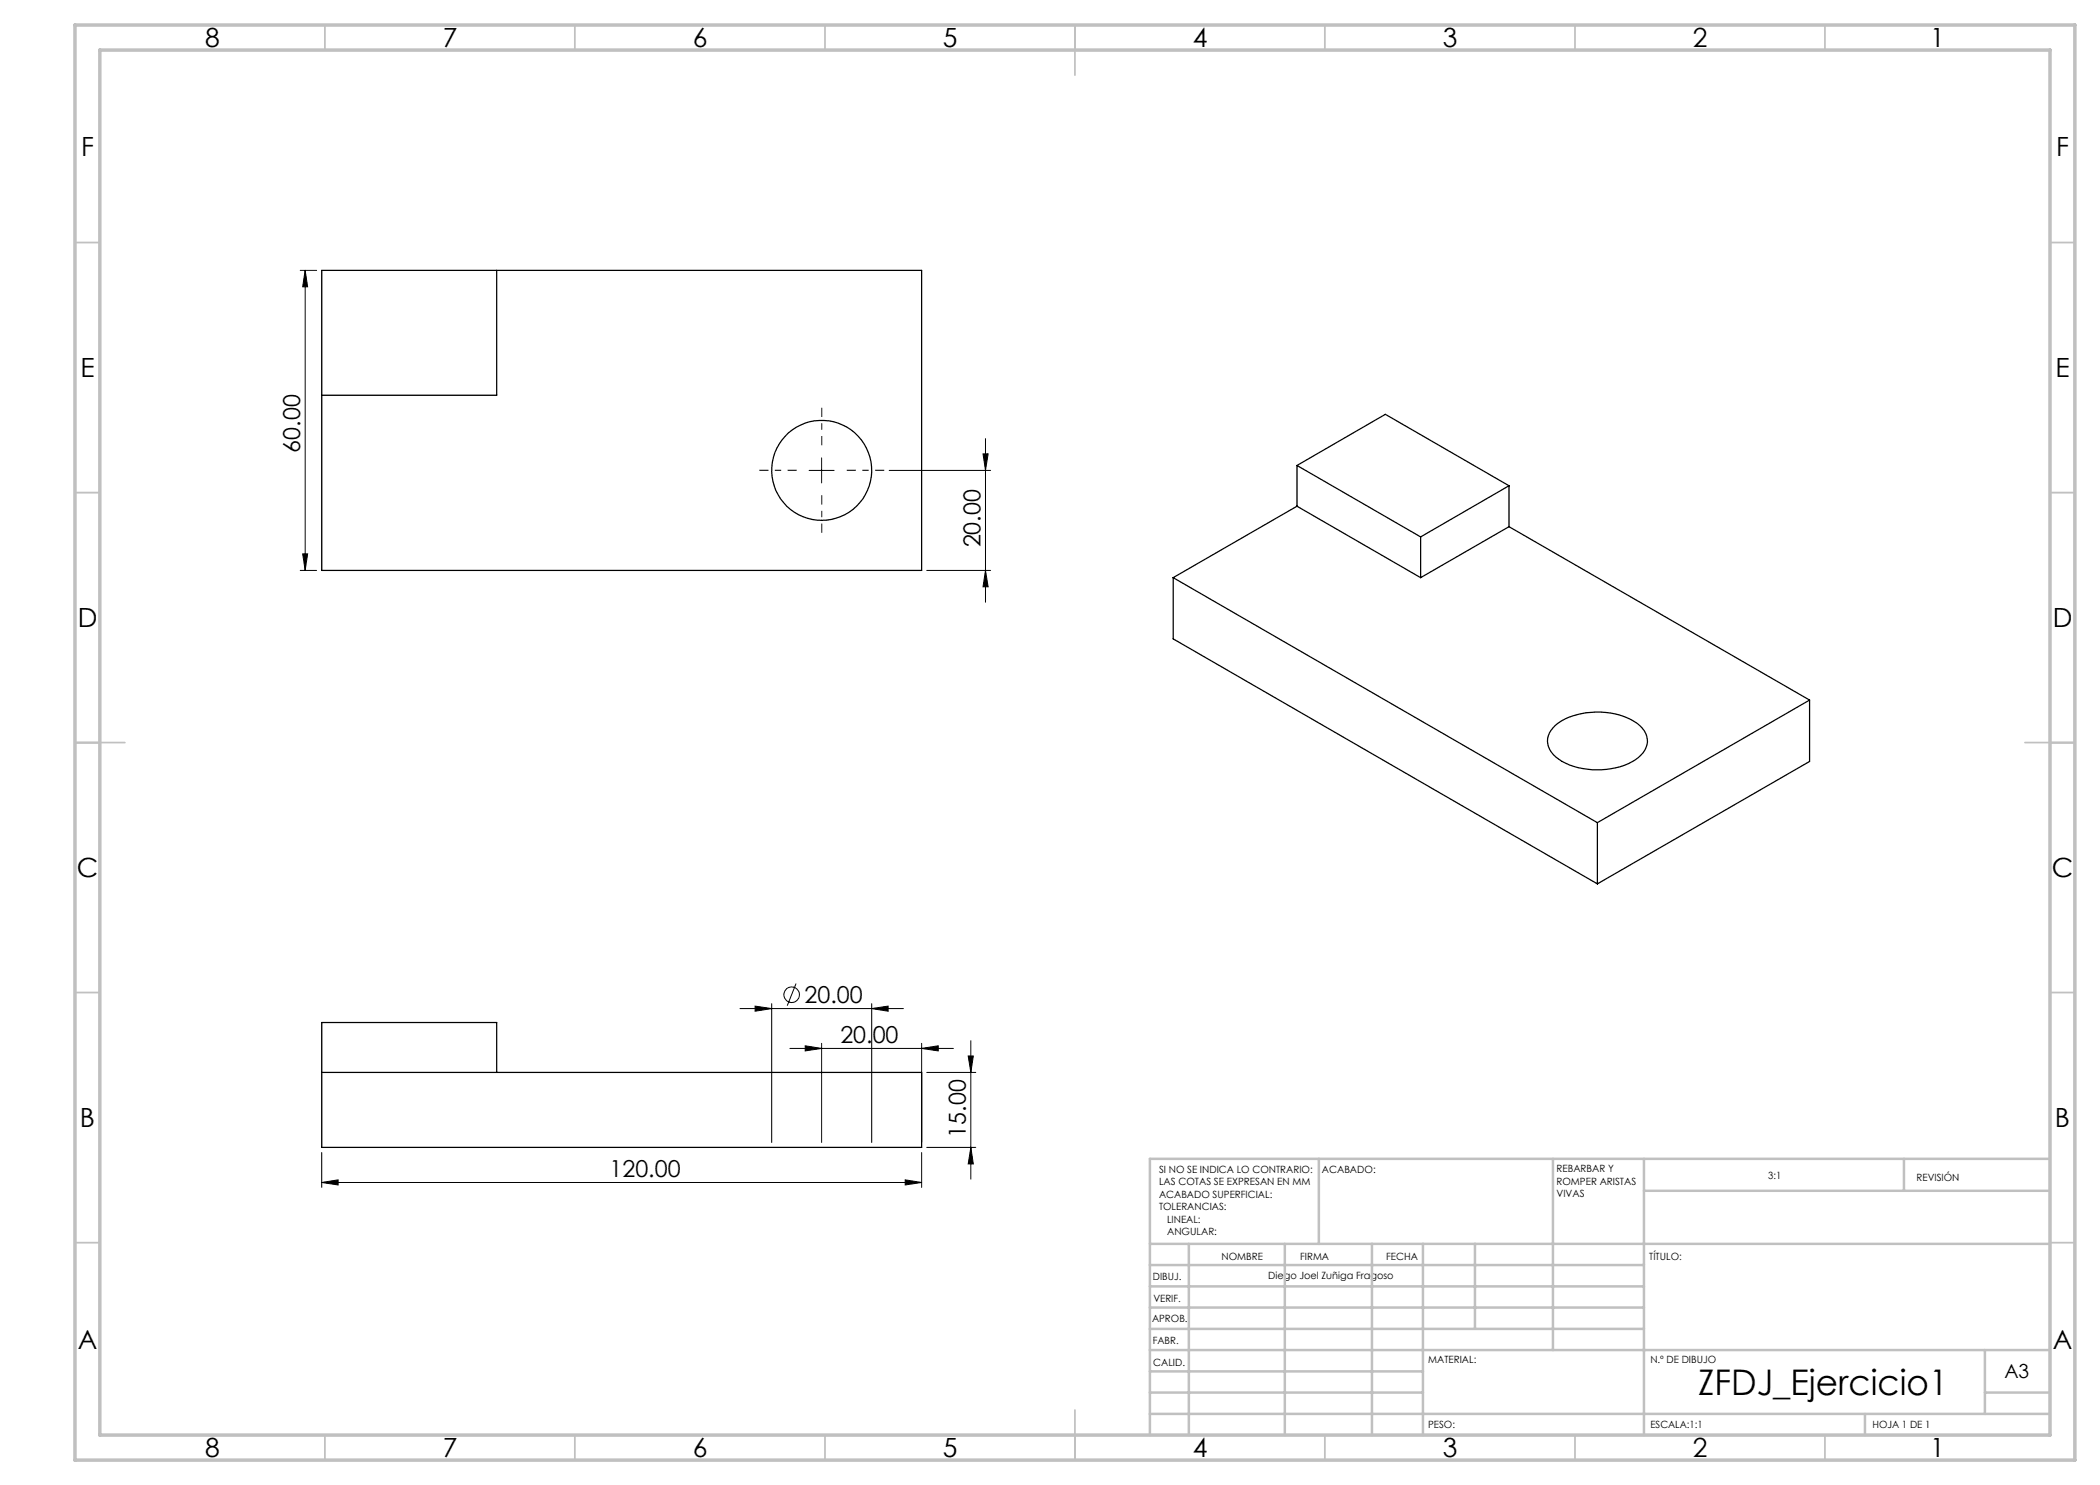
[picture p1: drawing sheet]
<svg xmlns="http://www.w3.org/2000/svg" width="420mm" height="297mm" viewBox="0 0 420 297" stroke-linecap="round" stroke-linejoin="round" font-family="sans-serif">
<g fill="none" stroke="#000" stroke-width=".25">
<path d="M64.3 54.1h120v60h-120zM99.3 54.1v25h-35M259.4 93.1v8.1M259.4 93.1l24.7 14.3M259.4 93.1l17.7-10.2 24.7 14.3M301.8 97.2l-17.7 10.2M301.8 97.2v8.1M234.6 115.5l84.9 49M234.6 115.5v12.3l84.9 49M259.4 101.2l-24.8 14.3M259.4 101.2l24.7 14.3M284.1 107.4v8.1"/>
<path d="M301.8 105.3l60.1 34.7M301.8 105.3l-17.7 10.2M311 145.1a14.2 14.2 0 0 1 11-2.5 10 10 0 0 1 6.9 3.6 3.9 3.9 0 0 1-1.2 5.3 14.4 14.4 0 0 1-11.2 2.2 9.1 9.1 0 0 1-6.5-3.8 3.8 3.8 0 0 1 1-4.8zM361.9 140l-42.4 24.5M361.9 140v12.3l-42.4 24.5M319.5 164.5v12.3M64.3 214.5h120v15h-120v-25h35v10"/>
<circle cx="164.3" cy="94.1" r="10"/>
</g>
<g fill="none" stroke="#000" stroke-width=".2">
<path d="M60 54.1h3.3M61 54.1l.5 3.3h-1zM61 54.1v60M161.8 94.1h5M164.3 91.6v5M177.8 94.1h20.3M196.6 90.8h1l-.5 3.3zM197.1 87.7v32.7M60 114.1h3.3M60.5 110.8h1l-.5 3.3zM185.3 114.1h12.8M197.1 114.1l.5 3.3h-1z"/>
<path d="M159.2 196.7l-1.8 4.5M148 201.7h32.7M151 201.2l3.3 .5-3.3 .5zM154.3 200.7v27.8M158 209.7h32.7M161 209.2l3.3 .5-3.3 .5zM164.3 208.7v19.8M174.3 201.7l3.3-.5v1zM174.3 200.7v27.8M184.3 209.7l3.3-.5v1zM184.3 208.7v19.8M185.3 214.5h9.9"/>
<path d="M193.6 211.2h1.1l-.5 3.3zM194.2 208.1v27.7M64.3 236.5l3.3-.5v1zM64.3 230.5v7M64.3 236.5h120M181 236l3.3 .5-3.3 .5zM184.3 230.5v7M185.3 229.5h9.9M194.2 229.5l.5 3.3h-1.1z"/>
<circle cx="158.3" cy="198.9" r="1.56"/>
</g>
<path d="M159.4 94.1h-7.5M164.4 89.1v-7.5M164.4 99.1v7.5M169.4 94.1h7.5" fill="none" stroke="#000" stroke-width=".2" stroke-dasharray="15.2 1.3 1.3 1.3" stroke-dashoffset="13.4" stroke-linecap="butt"/>
<g fill="none" stroke="#c0c0c0" stroke-width=".35">
<path d="M65 5v5M115 5v5M165 5v5M215 5v10M265 5v5M315 5v5M365 5v5M15 48.5h5M410 48.5h5M15 98.5h5M410 98.5h5M15 148.5h10"/>
<path d="M405 148.5h10M15 198.5h5M410 198.5h5M15 248.5h5M410 248.5h5M65 287v5M115 287v5M165 287v5M215 282v10M265 287v5M315 287v5M365 287v5"/>
</g>
<g fill="none" stroke="#c0c0c0" stroke-width=".5">
<path d="M263.8 231.8v17M310.6 231.8v38.2M328.8 231.8v55.2M328.8 238.2h81.2M380.8 231.8v6.4M410 231.8h-180v55.2M230 248.8h180M230 257.3h98.8M230 253h98.8M237.8 248.8v38.2M257 248.8v38.2M274.4 248.8v38.2"/>
<path d="M284.6 248.8v38.2M295 248.8v17M230 265.8h98.8M230 261.5h98.8M230 278.5h54.6M230 274.3h54.6M230 270h180M397 278.5h13M397 270v12.8M230 282.8h180M373 282.8v4.2"/>
</g>
<path d="M15 5h400v287h-400zM20 10h390v277h-390z" fill="none" stroke="#c0c0c0" stroke-width=".7"/>
<g fill="#000">
<path d="M61 54.1l.5 3.3h-1zM60.5 110.8h1l-.5 3.3zM196.6 90.8h1l-.5 3.3zM197.1 114.1l.5 3.3h-1z"/>
<path d="M174.3 201.7l3.3-.5v1zM151 201.2l3.3 .5-3.3 .5z"/>
<path d="M64.3 236.5l3.3-.5v1zM181 236l3.3 .5-3.3 .5zM161 209.2l3.3 .5-3.3 .5zM184.3 209.7l3.3-.5v1z"/>
<path d="M194.2 229.5l.5 3.3h-1.1zM193.6 211.2h1.1l-.5 3.3z"/>
</g>
<text font-size="7.1" x="339.6" y="279">ZFDJ_Ejercicio1</text>
<g font-size="5.3">
<text x="41" y="9.5">8</text>
<text x="88.5" y="9.5">7</text>
<text x="138.5" y="9.5">6</text>
<text x="188.5" y="9.5">5</text>
<text x="238.5" y="9.5">4</text>
<text x="288.5" y="9.5">3</text>
<text x="338.5" y="9.5">2</text>
<text x="386" y="9.5">1</text>
<text x="16.2" y="31.2">F</text>
<text x="411.2" y="31.2">F</text>
<text x="16.1" y="75.5">E</text>
<text x="411.1" y="75.5">E</text>
<text x="15.5" y="125.5">D</text>
<text x="410.5" y="125.5">D</text>
<text x="15.4" y="175.5">C</text>
<text x="410.4" y="175.5">C</text>
<text x="16" y="225.5">B</text>
<text x="411" y="225.5">B</text>
<text x="15.5" y="269.7">A</text>
<text x="410.5" y="269.7">A</text>
<text x="41" y="291.5">8</text>
<text x="88.5" y="291.5">7</text>
<text x="138.5" y="291.5">6</text>
<text x="188.5" y="291.5">5</text>
<text x="238.5" y="291.5">4</text>
<text x="288.5" y="291.5">3</text>
<text x="338.5" y="291.5">2</text>
<text x="386" y="291.5">1</text>
</g>
<g font-size="4.7">
<text x="60" y="90.5" transform="rotate(-90 60 90.5)">60.00</text>
<text x="196.1" y="109.5" transform="rotate(-90 196.1 109.5)">20.00</text>
<text x="160.9" y="200.6">20.00</text>
<text x="168.1" y="208.6">20.00</text>
<text x="193.2" y="227.5" transform="rotate(-90 193.2 227.5)">15.00</text>
<text x="121.9" y="235.5">120.00</text>
</g>
<text font-size="3.9" x="400.9" y="275.5">A3</text>
<g font-size="2">
<text x="231.8" y="234.6">SI NO SE INDICA LO CONTRARIO:</text>
<text x="231.8" y="237.1">LAS COTAS SE EXPRESAN EN MM</text>
<text x="231.8" y="239.6">ACABADO SUPERFICIAL:</text>
<text x="264.4" y="234.6">ACABADO:</text>
<text x="311.3" y="234.5">REBARBAR Y</text>
<text x="311.3" y="237">ROMPER ARISTAS</text>
<text x="311.3" y="239.5">VIVAS</text>
<text x="353.7" y="235.8">3:1</text>
<text x="383.3" y="236.2">REVISIÓN</text>
<text x="231.8" y="242.1">TOLERANCIAS:</text>
<text x="233.4" y="244.6">LINEAL:</text>
<text x="233.4" y="247.1">ANGULAR:</text>
<text x="244.3" y="252">NOMBRE</text>
<text x="260" y="251.9">FIRMA</text>
<text x="277.2" y="251.9">FECHA</text>
<text x="329.9" y="251.9">TÍTULO:</text>
<text x="230.6" y="256.1">DIBUJ.</text>
<text x="253.7" y="255.9">Diego Joel Zuñiga Fragoso</text>
<text x="230.7" y="260.3">VERIF.</text>
<text x="230.4" y="264.4">APROB.</text>
<text x="230.5" y="268.8">FABR.</text>
<text x="230.7" y="273.1">CALID.</text>
<text x="285.6" y="272.5">MATERIAL:</text>
<text x="330.1" y="272.5">N.º DE DIBUJO</text>
<text x="285.6" y="285.5">PESO:</text>
<text x="330.1" y="285.6">ESCALA:1:1</text>
<text x="374.5" y="285.6">HOJA 1 DE 1</text>
</g>
</svg>
